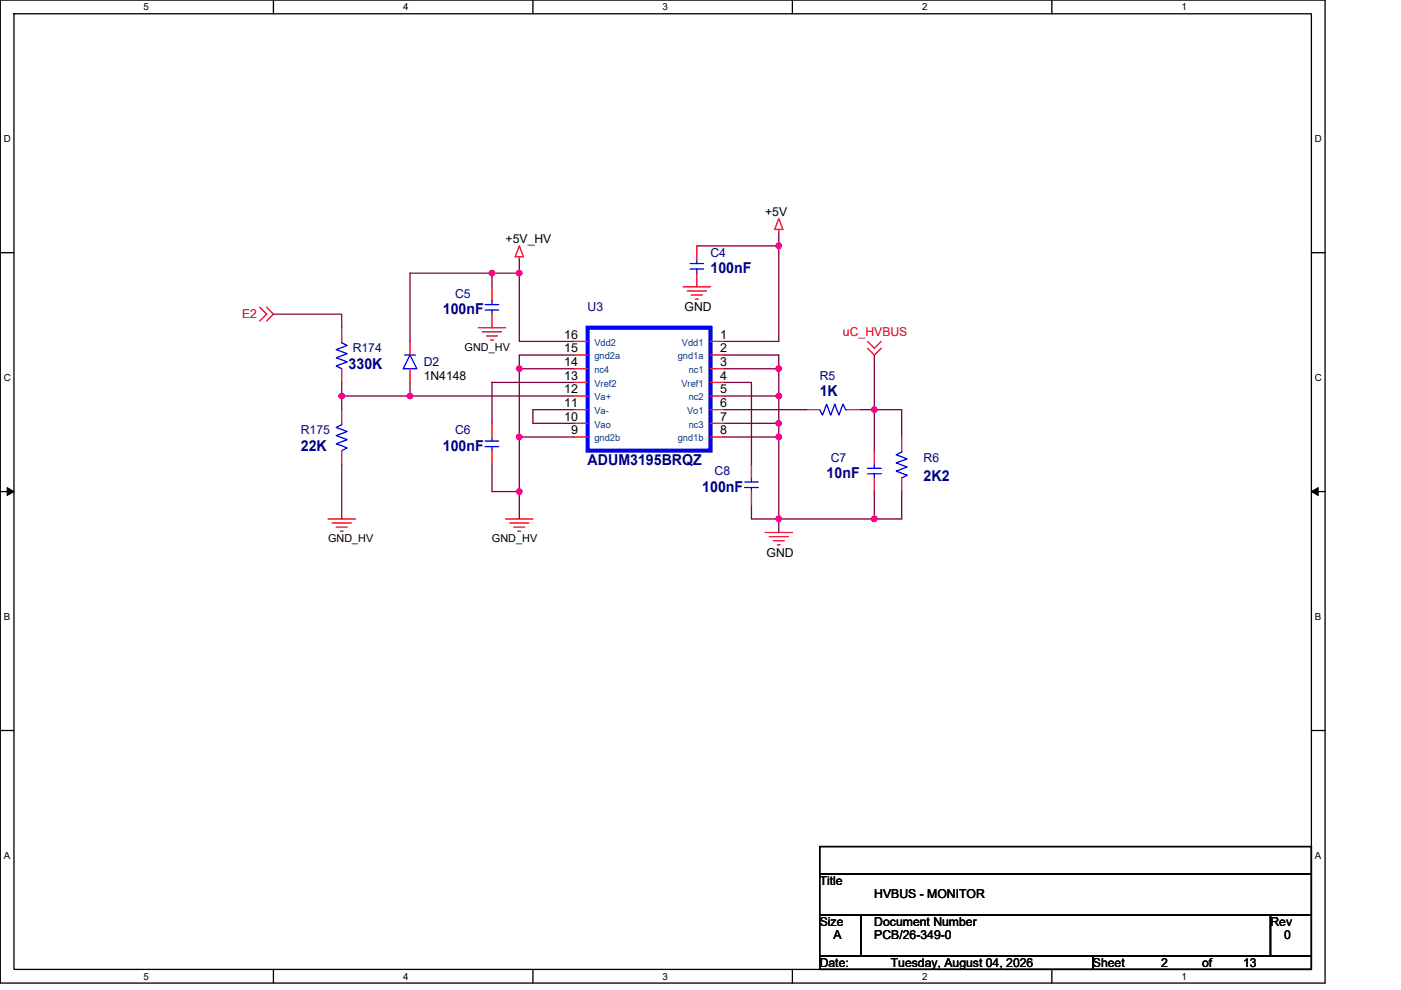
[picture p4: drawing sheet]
<svg xmlns="http://www.w3.org/2000/svg" width="297mm" height="210mm" viewBox="0 0 297 210" stroke-linecap="round" stroke-linejoin="round" font-family="sans-serif">
<path d="M.1 0h280.8v208.5h-280.8zM3 2.9h275v202.7h-275z" fill="none" stroke="#000" stroke-width=".28"/>
<g fill="#fff">
<path d="M30.5 .3h1.1v2.3h-1.1z"/>
<path d="M30.5 205.9h1.1v2.3h-1.1z"/>
</g>
<path d="M58 0v2.9M58 205.6v2.9" fill="none" stroke="#000" stroke-width=".28"/>
<g fill="#fff">
<path d="M85.5 .3h1.1v2.3h-1.1z"/>
<path d="M85.5 205.9h1.1v2.3h-1.1z"/>
</g>
<path d="M113 0v2.9M113 205.6v2.9" fill="none" stroke="#000" stroke-width=".28"/>
<g fill="#fff">
<path d="M140.5 .3h1.1v2.3h-1.1z"/>
<path d="M140.5 205.9h1.1v2.3h-1.1z"/>
</g>
<path d="M168 0v2.9M168 205.6v2.9" fill="none" stroke="#000" stroke-width=".28"/>
<g fill="#fff">
<path d="M195.5 .3h1.2v2.3h-1.2z"/>
<path d="M195.5 205.9h1.2v2.3h-1.2z"/>
</g>
<path d="M223 0v2.9M223 205.6v2.9" fill="none" stroke="#000" stroke-width=".28"/>
<g fill="#fff">
<path d="M250.5 .3h1.2v2.3h-1.2z"/>
<path d="M250.5 205.9h1.2v2.3h-1.2z"/>
<path d="M.8 28.3h1.5v2.3h-1.5z"/>
<path d="M278.8 28.3h1.5v2.3h-1.5z"/>
<path d="M.8 78.9h1.5v2.3h-1.5z"/>
<path d="M278.8 78.9h1.5v2.3h-1.5z"/>
</g>
<path d="M.1 53.6h2.9M278 53.6h2.9" fill="none" stroke="#000" stroke-width=".28"/>
<g fill="#fff">
<path d="M.8 129.6h1.4v2.3h-1.4z"/>
<path d="M278.8 129.6h1.4v2.3h-1.4z"/>
</g>
<path d="M.1 104.3h2.9M278 104.3h2.9" fill="none" stroke="#000" stroke-width=".28"/>
<path d="M1.5 103.4l1.5 .9-1.5 .8zM278 104.3l1.5-.9v1.7z" fill="#000" stroke="#000" stroke-width=".21"/>
<g fill="#fff">
<path d="M.8 180.3h1.4v2.3h-1.4z"/>
<path d="M278.8 180.3h1.4v2.3h-1.4z"/>
</g>
<path d="M.1 154.9h2.9M278 154.9h2.9M173.8 179.6h104.2v5.7h-104.2zM173.8 194h8.7v8.7h-8.7zM173.8 185.3h104.2v8.7h-104.2zM182.5 194h86.9v8.7h-86.9zM269.4 194h8.6v8.7h-8.6zM173.8 202.7h57.9v2.9h-57.9zM231.7 202.7h46.3v2.9h-46.3z" fill="none" stroke="#000" stroke-width=".28"/>
<g fill="none" stroke="#f00" stroke-width=".28">
<path d="M110.1 54.5v.5M110.1 52.2l.9 2.3h-1.8zM147.7 57.9v2.9M147.7 52.2v2.8M165.1 48.7v.6M165.1 46.4l.9 2.3h-1.7zM55.1 65.2l1.4 1.4-1.4 1.5M56.5 65.2l1.5 1.4-1.5 1.5M72.5 78.2v2.9M72.5 69.5v2.9M86.9 78.2v2.9M86.9 72.4v2.9"/>
<path d="M101.4 69.5h5.8M102.3 70.4h4M103.1 71.2h2.4M104 72.1h.6M104.3 66.6v2.9M104.3 60.8v2.9M121.7 78.2h2.9M121.7 75.3h2.9M121.7 72.4h2.9M144.8 60.8h5.8M145.7 61.7h4.1M146.6 62.6h2.3"/>
<path d="M147.4 63.4h.6M150.6 72.4h2.9M150.6 75.3h2.9M150.6 78.2h2.9M183.9 73.9l1.5 1.4 1.4-1.4M183.9 72.4l1.5 1.5 1.4-1.5M72.5 95.6v2.9M72.5 86.9v2.9M104.3 95.6v2.9M104.3 89.8v2.9M121.7 92.7h2.9M121.7 89.8h2.9"/>
<path d="M121.7 86.9h2.9M121.7 84h2.9M121.7 81.1h2.9M150.6 92.7h2.9M150.6 81.1h2.9M150.6 84h2.9M150.6 86.9h2.9M150.6 89.8h2.9M159.3 98.5v2.9M170.9 86.9h2.9M179.6 86.9h2.9M185.4 95.6v2.9"/>
<path d="M191.2 92.7v2.9M69.6 110.1h5.8M70.4 110.9h4.1M71.3 111.8h2.3M72.2 112.7h.5M107.2 110.1h5.8M108.1 110.9h4M108.9 111.8h2.3M109.8 112.7h.6M159.3 104.3v2.9M162.2 112.9h5.8M163.1 113.8h4"/>
<path d="M164 114.7h2.3M164.8 115.6h.6M185.4 101.4v2.9M191.2 101.4v2.9"/>
</g>
<g fill="none" stroke="#00f" stroke-width=".28">
<path d="M146.3 57.1h2.9M146.3 55.9h2.9M147.7 55v.9M147.7 57.1v.8M72.5 72.4v.3l1.1 .6-2.3 .8 2.3 .9-2.3 .9 2.3 .9-2.3 .8 1.2 .6M85.8 75.3h2.3M86.9 75.3l1.5 2.9h-2.9zM102.9 65.8h2.8M102.9 64.6h2.8M104.3 63.7v.9M104.3 65.8v.8M72.5 89.8v.3l-1.2 .6 2.3 .8-2.3 .9 2.3 .9-2.3 .8 2.3 .9-1.1 .6"/>
<path d="M102.9 94.7h2.8M102.9 93.6h2.8M104.3 92.7v.9M104.3 94.7v.9M173.8 86.9l.6 1.2 .9-2.4 .8 2.4 .9-2.4 .9 2.4 .8-2.4 .6 1.2h.3M183.9 99.3h2.9M185.4 98.5v.8M191.2 95.6v.3l-1.2 .6 2.3 .8-2.3 .9 2.3 .9-2.3 .8 2.3 .9-1.1 .6M157.9 103.4h2.9M157.9 102.2h2.9M159.3 101.4v.8M159.3 103.4v.9"/>
<path d="M183.9 100.5h2.9M185.4 100.5v.9"/>
</g>
<path d="M124.6 69.5h26v26.1h-26z" fill="none" stroke="#00f" stroke-width=".87"/>
<g fill="none" stroke="#800040" stroke-width=".28">
<path d="M104.3 57.9v2.9M104.3 57.9h5.8M104.3 57.9h-17.4v14.5M110.1 55v2.9M110.1 57.9v14.5h11.6M147.7 52.2h17.4M165.1 49.3v2.9M165.1 52.2v20.2h-11.6M58 66.6h14.5v2.9M110.1 78.2v14.5M110.1 78.2h11.6M121.7 75.3h-11.6v2.9"/>
<path d="M153.5 75.3h11.6v2.9M153.5 78.2h11.6M165.1 78.2v5.8M185.4 75.3v11.6M72.5 84h14.4M72.5 81.1v2.9M72.5 84v2.9M72.5 98.5v11.6M86.9 84h34.8M86.9 81.1v2.9M104.3 98.5v5.8h5.8M110.1 92.7v11.6"/>
<path d="M110.1 92.7h11.6M121.7 81.1h-17.4v8.7M121.7 86.9h-8.7v2.9h8.7M153.5 81.1h5.8v17.4M153.5 84h11.6M153.5 86.9h17.4M153.5 89.8h11.6M153.5 92.7h11.6M165.1 84v5.8M165.1 89.8v2.9M165.1 92.7v17.4M182.5 86.9h2.9"/>
<path d="M185.4 86.9v8.7M185.4 86.9h5.8v5.8M110.1 104.3v5.8M159.3 107.2v2.9h5.8M165.1 110.1h20.3M165.1 110.1v2.8M185.4 104.3v5.8M191.2 104.3v5.8h-5.8"/>
</g>
<g fill="#f0f" stroke="#f0f" stroke-width=".28">
<circle cx="165.1" cy="52.1" r=".57"/>
<circle cx="110.1" cy="57.9" r=".57"/>
<circle cx="104.3" cy="57.9" r=".57"/>
<circle cx="185.4" cy="86.9" r=".57"/>
<circle cx="110.1" cy="92.7" r=".57"/>
<circle cx="110.1" cy="78.2" r=".57"/>
<circle cx="165.1" cy="84" r=".57"/>
<circle cx="165.1" cy="78.2" r=".57"/>
<circle cx="86.9" cy="84" r=".57"/>
<circle cx="72.5" cy="84" r=".57"/>
<circle cx="165.1" cy="89.8" r=".57"/>
<circle cx="165.1" cy="110" r=".57"/>
<circle cx="165.1" cy="92.7" r=".57"/>
<circle cx="110.1" cy="104.3" r=".57"/>
<circle cx="185.4" cy="110" r=".57"/>
</g>
<g font-size="3.2" fill="#000080">
<text x="150.6" y="58">100nF</text>
<text x="93.9" y="66.7">100nF</text>
<text x="73.9" y="78.3">330K</text>
<text x="173.8" y="84.1">1K</text>
<text x="63.8" y="95.6">22K</text>
<text x="93.9" y="95.6">100nF</text>
<text x="124.6" y="98.5">ADUM3195BRQZ</text>
<text x="175.3" y="101.4">10nF</text>
<text x="148.9" y="104.3">100nF</text>
<text x="195.8" y="102">2K2</text>
</g>
<g font-size="2.6">
<text x="162.2" y="45.8">+5V</text>
<text x="107.2" y="51.6">+5V_HV</text>
<text x="119.6" y="71.8">16</text>
<text x="145.1" y="66.1">GND</text>
<text x="152.7" y="71.8">1</text>
<text x="119.6" y="77.6">14</text>
<text x="119.6" y="74.7">15</text>
<text x="152.7" y="74.7">2</text>
<text x="152.7" y="77.6">3</text>
<text x="89.8" y="80.5">1N4148</text>
<text x="119.6" y="83.4">12</text>
<text x="119.6" y="80.5">13</text>
<text x="152.7" y="80.5">4</text>
<text x="152.7" y="83.4">5</text>
<text x="119.6" y="89.2">10</text>
<text x="119.6" y="86.3">11</text>
<text x="152.7" y="86.3">6</text>
<text x="152.7" y="89.2">7</text>
<text x="121.1" y="92.1">9</text>
<text x="152.7" y="92.1">8</text>
<text x="162.5" y="118.2">GND</text>
<text x="173.8" y="187.7">Title</text>
<text x="185.4" y="190.6">HVBUS - MONITOR</text>
<text x="173.8" y="196.4">Size</text>
<text x="185.4" y="196.4">Document Number</text>
<text x="269.4" y="196.4">Rev</text>
<text x="176.7" y="199.3">A</text>
<text x="185.4" y="199.3">PCB/26-349-0</text>
<text x="272.2" y="199.3">0</text>
<text x="173.8" y="205">Date:</text>
<text x="188.9" y="205">Tuesday, August 04, 2026</text>
<text x="231.7" y="205">Sheet</text>
<text x="246.2" y="205">2</text>
<text x="254.9" y="205">of</text>
<text x="263.6" y="205">13</text>
</g>
<g font-size="2.6" fill="#000080">
<text x="150.6" y="54.5">C4</text>
<text x="96.5" y="63.2">C5</text>
<text x="124.6" y="66.1">U3</text>
<text x="74.8" y="74.7">R174</text>
<text x="89.8" y="77.6">D2</text>
<text x="173.8" y="80.5">R5</text>
<text x="63.8" y="92.1">R175</text>
<text x="96.5" y="92.1">C6</text>
<text x="151.5" y="100.8">C8</text>
<text x="176.1" y="97.9">C7</text>
<text x="195.8" y="97.9">R6</text>
</g>
<g font-size="2.6" fill="#f00">
<text x="51.3" y="67.5">E2</text>
<text x="178.7" y="71.3">uC_HVBUS</text>
</g>
<g font-size="2.3">
<text x="98.5" y="74.5">GND_HV</text>
<text x="69.6" y="115">GND_HV</text>
<text x="104.3" y="115">GND_HV</text>
</g>
<g font-size="2.1">
<text x="30.5" y="2.2">5</text>
<text x="85.5" y="2.2">4</text>
<text x="140.5" y="2.2">3</text>
<text x="195.5" y="2.2">2</text>
<text x="250.5" y="2.2">1</text>
<text x=".8" y="30.1">D</text>
<text x="278.8" y="30.1">D</text>
<text x=".8" y="80.8">C</text>
<text x="278.8" y="80.8">C</text>
<text x=".8" y="131.4">B</text>
<text x="278.8" y="131.4">B</text>
<text x=".8" y="182.1">A</text>
<text x="278.8" y="182.1">A</text>
<text x="30.5" y="207.8">5</text>
<text x="85.5" y="207.8">4</text>
<text x="140.5" y="207.8">3</text>
<text x="195.5" y="207.8">2</text>
<text x="250.5" y="207.8">1</text>
</g>
<g font-size="2" fill="#004080">
<text x="126" y="76.2">gnd2a</text>
<text x="126" y="73.3">Vdd2</text>
<text x="143.7" y="76.2">gnd1a</text>
<text x="144.6" y="73.3">Vdd1</text>
<text x="126" y="82">Vref2</text>
<text x="126" y="79.1">nc4</text>
<text x="144.5" y="82">Vref1</text>
<text x="146" y="79.1">nc1</text>
<text x="126" y="87.8">Va-</text>
<text x="126" y="84.9">Va+</text>
<text x="145.7" y="87.8">Vo1</text>
<text x="146" y="84.9">nc2</text>
<text x="126" y="93.6">gnd2b</text>
<text x="126" y="90.7">Vao</text>
<text x="143.7" y="93.6">gnd1b</text>
<text x="146" y="90.7">nc3</text>
</g>
</svg>
